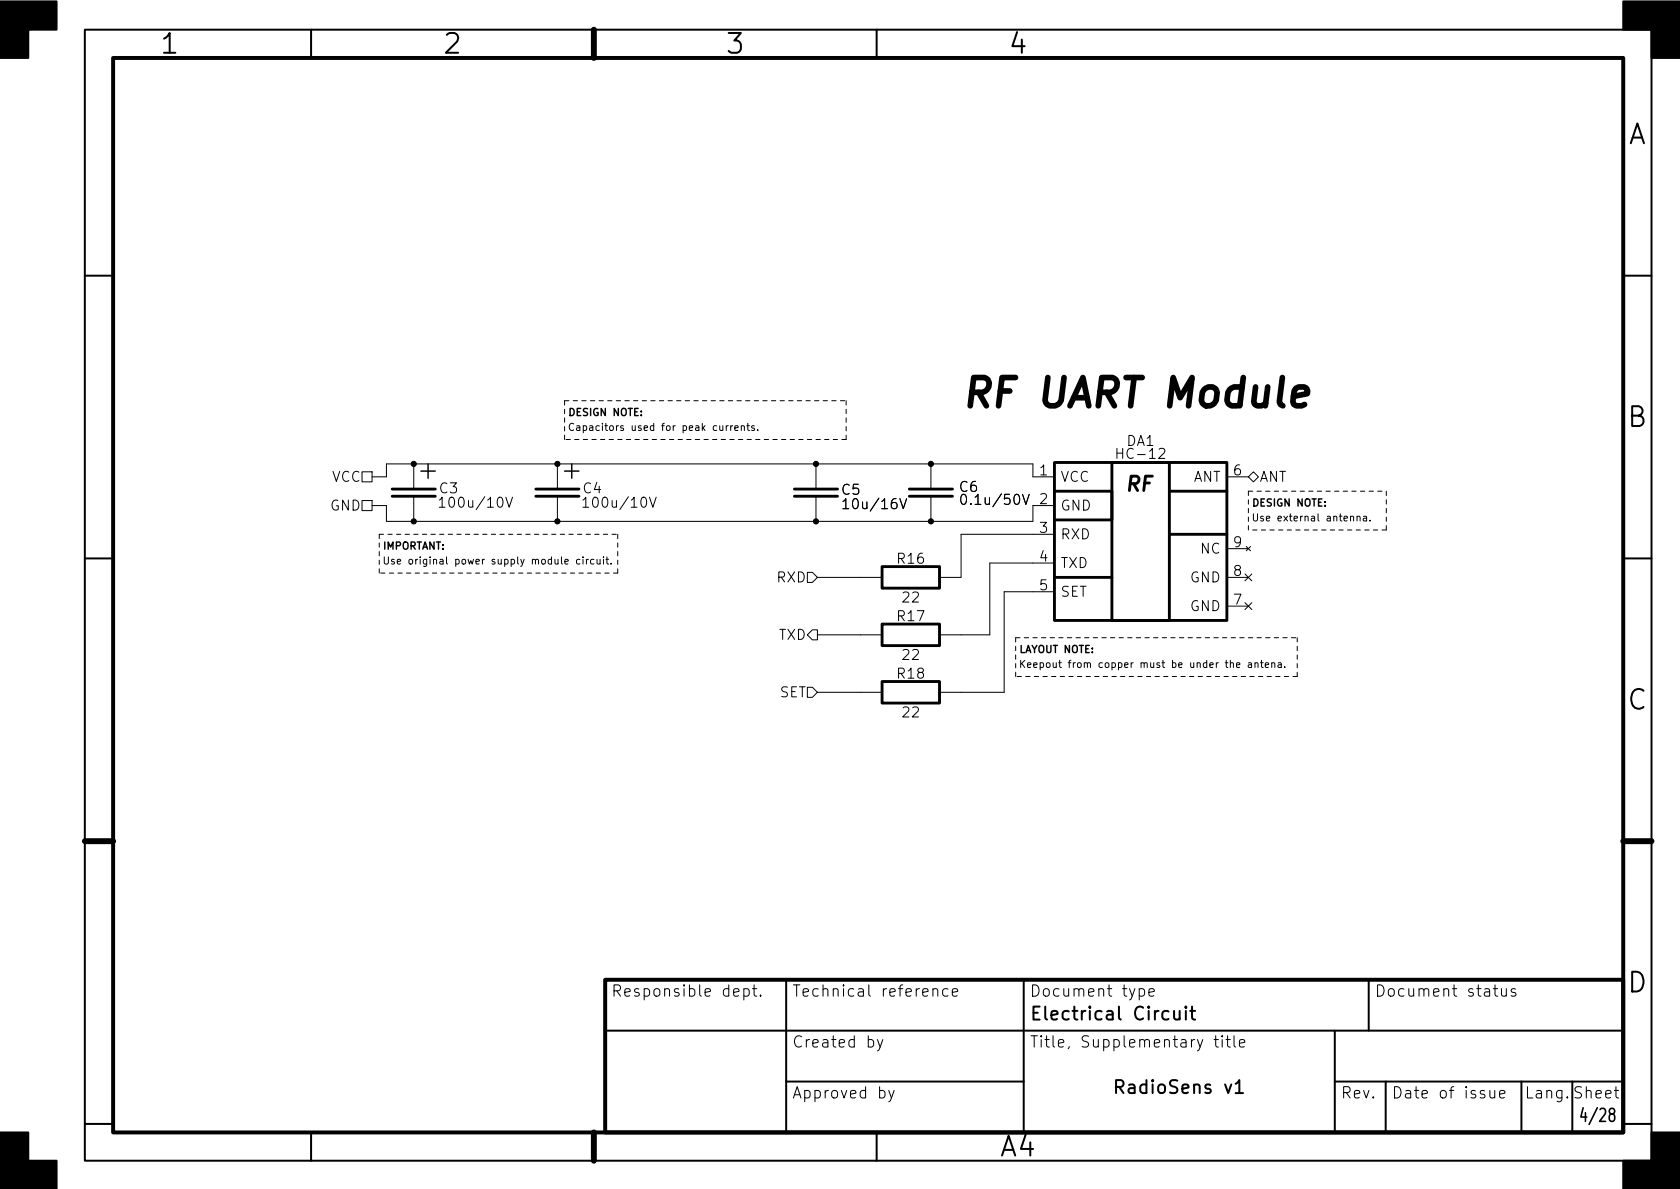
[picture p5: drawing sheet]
<svg xmlns="http://www.w3.org/2000/svg" width="297mm" height="210mm" viewBox="0 0 297 210" stroke-linecap="round" stroke-linejoin="round" font-family="sans-serif">
<g fill="none" stroke="#000" stroke-width=".35">
<path d="M15 5.2h277v200.1h-277zM55 5.2v5M105 5.2v5M155 5.2v5M15 48.7h5M287 48.7h5M15 98.7h5M287 98.7h5M15 148.7h5M287 148.7h5M139 173.3v27M181 173.3v27"/>
<path d="M206.6 178.9l-.7-.1-.4 .4v.7l.2 .3 .2 .1 .7-.1M207.6 178.8v1.2l.1 .2a.62 .62 0 0 0 .9-.1M208.6 178.8v1.5M209.7 178l-.1 .1 .1 .1 .1-.1-.1-.1v.2M209.7 178.8v1.5M210.4 178.8h.9M210.8 178v2l.1 .2 .4 .1M242 173.3v9M15 198.7h5M107 182.3h180M139 191.3h42M218.5 191.7l.6-.7v2.3"/>
<path d="M218.5 193.3h1.3M236 191.3h51M236 182.3v18M245 191.3v9M269 191.3v9M278 191.3v9M287 198.7h5M55 200.3v5M105 200.3v5M155 200.3v5"/>
</g>
<path d="M20 10.2h267v190.1h-267zM107 173.3h180v27h-180z" fill="none" stroke="#000" stroke-width=".7"/>
<path d="M105 5.2v5M15 148.7h5M287 148.7h5M105 200.3v5" fill="none" stroke="#000" stroke-width="1.1"/>
<path d="M0 .2h10v5h-5v5h-5zM287 .2h10v10h-5v-5h-5zM0 200.3h5v5h5v5h-10zM292 200.3h5v10h-10v-5h5z" fill="#000" stroke="#000" stroke-width=".35"/>
<g fill="none" stroke="#000" stroke-width=".18">
<path d="M128.4 75.3v.8M128.8 75.3l-.4 .2M129.2 75.3v.8M129.6 75.3l-.4 .2M129.9 75.7l.6-.1v-.3h-.4l-.2 .2 .1 .6h.5M131.1 75.4l.1-.1h.4v.8M131.1 75.3v.8M132 75.3h.5M132.2 74.9v1l.3 .2M133.4 75.3h-.3l-.2 .2v.1l.5 .2v.3h-.5M134 76v.1M64 88.5h1.8v1.8h-1.8z"/>
<path d="M64 83.4h1.8v1.8h-1.8zM65.8 84.3h2.5v-2.3h114.3v2.3h3.8M65.8 89.4h2.5v2.8h114.3v-2.8h3.8M73.2 82v4.5M73.2 87.8v4.4M77.7 88.4l.5-.5v1.8M77.7 89.7h1M89.4 87.9l.6 1.8 .6-1.8M98.6 82v4.5M98.6 87.8v4.4M99.9 99.3l.6-.1-.1-.2-.3-.1-.2 .2v.6h.5M102.5 99l-.3-.1-.3 .2 .2 .6h.4"/>
<path d="M103.1 88.4l.5-.5v1.8M103.1 89.7h1M103.1 98.5v.1M103.1 98.9v.8M103.7 98.9v.8M104 98.9l-.3 .2M105 99l-.3-.1-.3 .2 .1 .6h.5M105.6 98.9v.8h.3l.2-.1M106.1 98.9v.8M106.7 98.5v.1M106.7 98.9v.8M107.1 98.9h.5"/>
<path d="M107.3 98.5v1.1l.3 .1M108 99.6v.1M114.8 87.9l.6 1.8 .6-1.8M144.3 82v4.5M144.3 87.8v4.4M149 88.7l.5-.5v1.8M149 90h1.1M159.1 88.2l.6 1.8 .6-1.8M164.6 82v4.5M164.6 87.8v4.4M170 87.6l.5-.2a1.11 1.11 0 0 1 0 1.8h-.2a1.08 1.08 0 0 1-.3-1.6zM180.8 87.4l.6 1.8 .6-1.8"/>
<path d="M186.4 99.6h-11.4v12.7h-8.9M186.4 94.5h-16.5v7.6h-3.8M216.9 97h3.8M216.9 84.3h3.8M220.3 96.6l.8 .8M220.7 84.3l.9-.9 .9 .9-.9 .9zM221.1 96.6l-.8 .8M238.8 91.4l.2-.1h.3v.8M239.9 91.4l.2-.1h.3l.1 .8M239.9 91.3v.8M241.1 91.3h.5v.8M241.6 91.6h-.4l-.2 .2 .2 .3h.4"/>
<path d="M242.2 92v.1M142.7 101.2h.9l.9 .9-.9 .9h-.9zM143.6 111.4h.9v1.8h-.9l-.9-.9zM144.5 112.3h11.5M144.5 102.1h11.5M186.4 104.6h-8.9v17.8h-11.4M216.9 107.2h3.8M216.9 102.1h3.8M218.6 117.6l.6-.1v-.2l-.4-.1-.2 .2 .1 .6h.5M220.1 106.6l1.2 1.2M220.1 101.5l1.2 1.2M220.7 117.3h.5l.1 .7"/>
<path d="M221.3 117.5l-.4 .1-.2 .1 .2 .3h.4M221.3 106.6l-1.2 1.2M221.3 101.5l-1.2 1.2M221.9 117.3l.2-.1 .3 .1v.7M221.9 117.2v.8M222.9 117.2h.4M223 116.8v1.1l.3 .1M223.7 117.6l.6-.1-.1-.2-.3-.1-.2 .2 .1 .6h.4M224.9 117.3l.1-.1 .3 .1 .1 .7M224.9 117.2v.8M226 117.3h.5v.7M226.5 117.5l-.4 .1-.2 .1 .2 .3h.4"/>
<path d="M227.2 117.9v.1M142.7 121.5h.9l.9 .9-.9 .9h-.9zM144.5 122.4h11.5M131.5 174.9l.6-.1 .4 .4v.6l-.2 .3-.2 .1-.6-.1M131.5 174.8v2M133 174.8h.8M133.3 174.2v1.7l.1 .2 .4 .1M134.5 176l.1 .1-.1 .1-.1-.1 .1-.1v.2M164.9 175a.5 .5 0 0 1 .9 .1v1.1M167.6 174.9l-.6-.1-.3 .4v.6l.2 .3 .1 .1 .6-.1M168.4 175.5l.9-.2-.1-.4-.5-.1-.3 .3 .1 1 .2 .1 .5-.1M201.4 174.9l.6-.1 .4 .4v.6l-.2 .3-.2 .1-.6-.1"/>
<path d="M203.1 175.5l1-.2-.1-.4-.6-.1-.3 .3 .1 1 .2 .1 .6-.1M264 174.8h.8M264.3 174.2v1.7l.1 .2 .4 .1M265.5 174.8l.1 1.3a.54 .54 0 0 0 .7-.1M266.3 174.8v1.4M267.9 174.9l-.4-.1-.3 .3 .1 .3 .6 .2 .1 .2-.1 .3-.1 .1-.6-.1M155.1 183.8l.5 1.4M156.1 183.8l-.7 1.8-.3 .2M157.1 192.8l.5 1.4M158.1 192.8l-.7 1.8-.3 .2M214.7 183.8h.7M214.9 183.2v1.7l.1 .2 .4 .1"/>
<path d="M216.1 183.2l-.1 .1 .1 .1 .1-.1-.1-.1v.2M216.1 183.8v1.4M216.8 183.8h.7M217 183.2v1.7l.1 .2 .4 .1M218.2 183.2v1.7l.3 .3M219.1 184.5l1-.2-.1-.4-.6-.1-.3 .3 .1 1 .2 .1 .6-.1M263.4 192.8l.1 1.3a.54 .54 0 0 0 .8-.1M264.3 192.8v1.4M265.1 193.5l1-.2-.1-.4-.6-.1-.3 .3 .1 1 .2 .1 .6-.1"/>
</g>
<g fill="none" stroke="#000" stroke-width=".51">
<path d="M69.3 86.5h7.7M69.3 87.8h7.7M94.7 86.5h7.7M94.7 87.8h7.7M140.5 86.5h7.6M140.5 87.8h7.6M160.8 86.5h7.6M160.8 87.8h7.6M186.4 81.8h30.5v27.9h-30.5zM186.4 86.9h10.2v5h-10.2M196.6 81.8h10.2v27.9h-10.2zM206.8 94.5h10.1"/>
<path d="M206.8 86.9h10.1M156 110.4h10.1v3.8h-10.1zM156 100.2h10.1v3.8h-10.1zM186.4 102.1h10.2M156 120.5h10.1v3.8h-10.1z"/>
</g>
<path d="M74.4 83.3h2.6M75.7 82v2.6M99.8 83.3h2.6M101.1 82v2.6" fill="none" stroke="#000" stroke-width=".25"/>
<path d="M228.7 70.1l2.4-.5 .1-.5-.2-.4-.4-.3h-1l-.5 .3-.3 .4-.2 1.9 .2 .5 .4 .3h1l.5-.3" fill="none" stroke="#000" stroke-width="1"/>
<g fill="none" stroke="#000" stroke-width=".18" stroke-dasharray=".8 .8">
<path d="M99.8 70.9v6.8M99.8 70.9h49.8M149.6 77.7h-49.8M149.6 70.9v6.8M67.1 94.5v6.8M67.1 94.5h42.1M109.2 94.5v6.8M220.7 86.9h24.4M220.7 86.9v6.8M245.1 93.7h-24.4M245.1 86.9v6.8M109.2 101.3h-42.1"/>
<path d="M179.6 112.8v6.8M179.6 112.8h49.8M229.4 112.8v6.8M229.4 119.6h-49.8"/>
</g>
<g fill="#000" stroke="#000" stroke-width=".18">
<circle cx="73.2" cy="82" r=".46"/>
<circle cx="73.2" cy="92.2" r=".46"/>
<circle cx="98.6" cy="92.2" r=".46"/>
<circle cx="98.6" cy="82" r=".46"/>
<circle cx="144.3" cy="82" r=".46"/>
<circle cx="144.3" cy="92.2" r=".46"/>
<circle cx="164.6" cy="82" r=".46"/>
<circle cx="164.6" cy="92.2" r=".46"/>
</g>
<text font-size="7" x="169.7" y="72">RF UART Module</text>
<g font-size="4.9">
<text x="28.6" y="9.5">1</text>
<text x="78.6" y="9.5">2</text>
<text x="128.6" y="9.5">3</text>
<text x="178.6" y="9.5">4</text>
<text x="287.7" y="25.5">A</text>
<text x="287.7" y="75.5">B</text>
<text x="287.7" y="125.5">C</text>
<text x="287.7" y="175.5">D</text>
<text x="176.9" y="204.5">A4</text>
</g>
<text font-size="3.5" x="199.3" y="86.9">RF</text>
<g font-size="3.2">
<text x="182" y="180.4">Electrical Circuit</text>
<text x="198" y="193.4">RadioSens v1</text>
<text x="280.2" y="198.4">4/28</text>
</g>
<g font-size="2.8">
<text x="108" y="176.3">Responsible dept.</text>
<text x="140" y="176.3">Technical reference</text>
<text x="182" y="176.3">Document type</text>
<text x="243" y="176.3">Document status</text>
<text x="140" y="185.3">Created by</text>
<text x="182" y="185.3">Title, Supplementary title</text>
<text x="140" y="194.3">Approved by</text>
<text x="237" y="194.3">Rev.</text>
<text x="246" y="194.3">Date of issue</text>
<text x="269.5" y="194.3">Lang. Sheet</text>
</g>
<g font-size="2.5">
<text x="198.1" y="81.1">HC-12</text>
<text x="199.2" y="78.9">DA1</text>
<text x="58.6" y="85.2">VCC</text>
<text x="77.7" y="87.2">C3</text>
<text x="78.7" y="89.8">100u/10V</text>
<text x="103.1" y="87.2">C4</text>
<text x="104.1" y="89.8">100u/10V</text>
<text x="148.9" y="87.5">C5</text>
<text x="169.7" y="87">C6</text>
<text x="170.8" y="89.3">0.1u/50V</text>
<text x="183.8" y="84.1">1</text>
<text x="183.8" y="89.1">2</text>
<text x="187.5" y="85.2">VCC</text>
<text x="210.8" y="85.2">ANT</text>
<text x="218.1" y="84.1">6</text>
<text x="222.6" y="85.2">ANT</text>
<text x="58.4" y="90.3">GND</text>
<text x="149.9" y="90">10u/16V</text>
<text x="183.8" y="94.2">3</text>
<text x="187.5" y="90.3">GND</text>
<text x="187.5" y="95.4">RXD</text>
<text x="158.8" y="99.7">R16</text>
<text x="183.8" y="99.3">4</text>
<text x="187.5" y="100.5">TXD</text>
<text x="212.3" y="97.9">NC</text>
<text x="218.1" y="96.8">9</text>
<text x="218.1" y="101.8">8</text>
<text x="137.4" y="103">RXD</text>
<text x="159.7" y="106.5">22</text>
<text x="183.8" y="104.4">5</text>
<text x="187.5" y="105.5">SET</text>
<text x="210.4" y="103">GND</text>
<text x="218.1" y="106.9">7</text>
<text x="137.7" y="113.2">TXD</text>
<text x="158.8" y="109.8">R17</text>
<text x="210.4" y="108.1">GND</text>
<text x="159.7" y="116.7">22</text>
<text x="137.8" y="123.3">SET</text>
<text x="158.8" y="120">R18</text>
<text x="159.7" y="126.9">22</text>
</g>
<g font-size="1.8">
<text x="100.3" y="76.2">Capacitors used for peak currents.</text>
<text x="100.3" y="73.6">DESIGN NOTE:</text>
<text x="221.2" y="89.6">DESIGN NOTE:</text>
<text x="221.2" y="92.2">Use external antenna.</text>
<text x="67.6" y="97.2">IMPORTANT:</text>
<text x="67.6" y="99.8">Use original power supply module circuit.</text>
<text x="180.1" y="118.1">Keepout from copper must be under the antena.</text>
<text x="180.1" y="115.5">LAYOUT NOTE:</text>
</g>
</svg>
